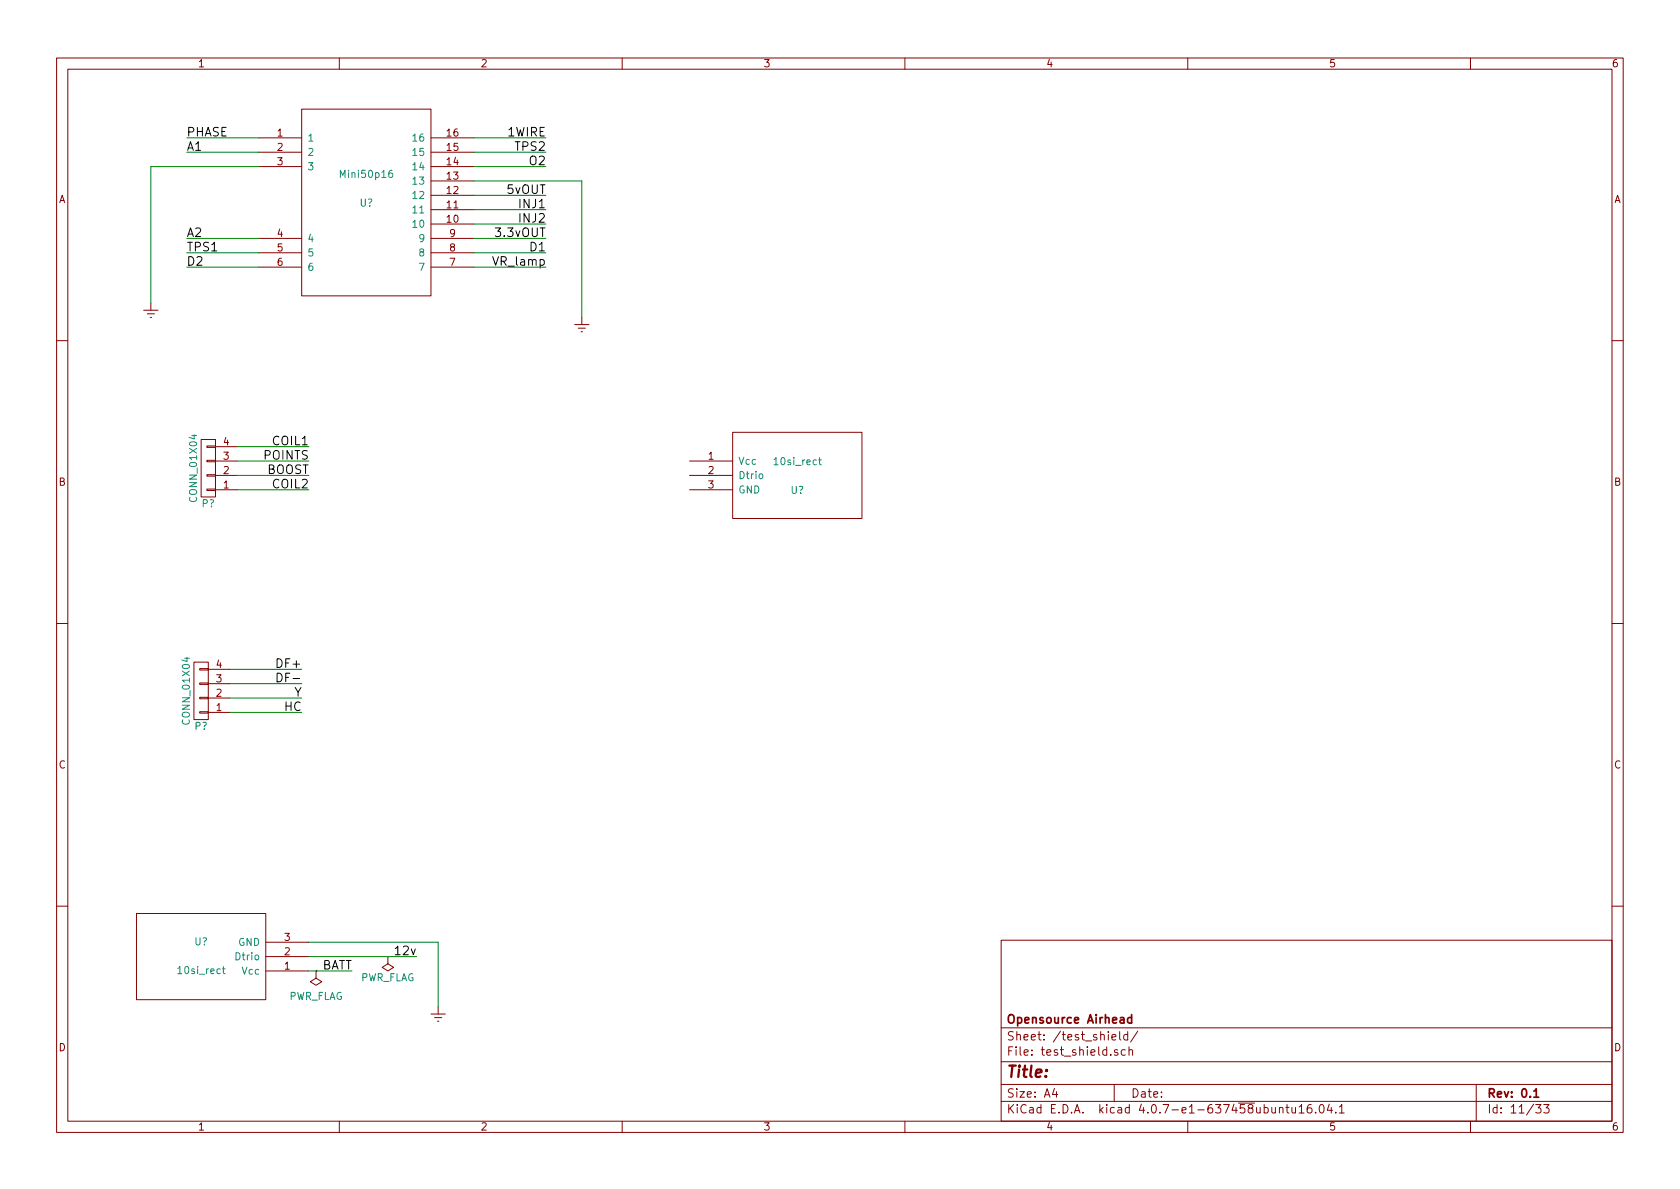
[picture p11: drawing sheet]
<svg xmlns="http://www.w3.org/2000/svg" width="297mm" height="210mm" viewBox="0 0 297 210" stroke-linecap="round" stroke-linejoin="round" font-family="sans-serif">
<g fill="none" stroke="#840000" stroke-width=".18">
<path d="M10 10.3h277v189.9h-277zM12 12.2h273v186.1h-273zM53.3 19.3h22.9v33h-22.9zM60 10.3v1.9M110 10.3v1.9M160 10.3v1.9M210 10.3v1.9M260 10.3v1.9M45.7 24.4h7.6M45.7 26.9h7.6M45.7 29.5h7.6M76.2 24.4h7.6"/>
<path d="M76.2 26.9h7.6M76.2 29.5h7.6M76.2 39.6h7.6M76.2 37.1h7.6M76.2 34.5h7.6M76.2 32h7.6M25.4 54.9h2.5M26 55.5h1.3M26.5 56.1h.3M26.7 53.6v1.3M45.7 42.2h7.6M45.7 44.7h7.6"/>
<path d="M45.7 47.2h7.6M76.2 42.2h7.6M76.2 44.7h7.6M76.2 47.2h7.6M101.6 57.4h2.5M102.2 58h1.3M102.7 58.7h.3M102.9 56.1v1.3M10 60.2h2M35.6 77.7h2.5v10.2h-2.5zM36.6 78.9h1.5v.2h-1.5zM38.1 79h3.8"/>
<path d="M129.5 76.4h22.9v15.3h-22.9zM285 60.2h2M36.6 81.4h1.5v.3h-1.5zM36.6 83.9h1.5v.3h-1.5zM36.6 86.5h1.5v.2h-1.5zM38.1 81.5h3.8M38.1 84.1h3.8M38.1 86.6h3.8M121.9 81.5h7.6M121.9 84.1h7.6M121.9 86.6h7.6M10 110.3h2"/>
<path d="M34.3 117.1h2.5v10.1h-2.5zM35.3 118.2h1.5v.3h-1.5zM36.8 118.4h3.8M285 110.3h2M35.3 120.8h1.5v.2h-1.5zM35.3 123.3h1.5v.3h-1.5zM35.3 125.9h1.5v.2h-1.5zM36.8 126h3.8M36.8 123.4h3.8M36.8 120.9h3.8M10 160.2h2M24.1 161.5h22.9v15.3h-22.9z"/>
<path d="M47 171.7h7.6M47 169.2h7.6M47 166.6h7.6M55.9 171.7h.1M55.9 171.7v1.3l-1 .6 1 .6 1-.6-1-.6M68.6 169.2h.1M68.6 169.2v1.2l1 .7-1 .6-1-.6 1-.7M76.2 179.3h2.5M76.8 180h1.3M77.5 178v1.3M177 166.3h108v32h-108zM285 160.2h2"/>
<path d="M60 198.3v1.9M77.3 180.6h.3M110 198.3v1.9M160 198.3v1.9M177 194.8h108M177 191.8h108M177 187.8h108M177 181.8h108M186.4 192.5l-.3 1h.9M186.8 193v1M196.6 183.4l.7-.1v-.3l-.5-.1-.2 .2 .1 .7h.6M197 191.8v3"/>
<path d="M197.6 185.7a.37 .37 0 0 0-.6 .1l.1 .2 .5 .2 .1 .1-.2 .3-.5-.1M198 182.4v1.3l.2 .2M199 185.7l-.5-.1-.3 .3 .1 .6 .2 .1 .5-.1M199.4 183l-.4-.1-.3 .3 .1 .6 .2 .1 .4-.1M199.4 182.4v1.5M199.6 185.7l.2-.1 .4 .1 .1 .9M199.6 185.1v1.5M201.2 182.3l-1.3 2M210 198.3v1.9M226.2 196l.2-.2 .4 .1v.9M226.2 195.8v1M227.4 195.8h.5"/>
<path d="M227.6 195.3v1.3l.3 .2M228.4 195.8l.1 .9 .4 .1 .2-.1M229.1 195.8v1M229.7 195.8l.4-.5v1.5M229.7 196.8h.9M231.8 195.3a.59 .59 0 0 0-.7 .7l.1 .7 .2 .1 .5-.1 .1-.5-.2-.2-.4-.1-.3 .3M232.6 196.7v.1M233.4 195.5l.2-.2a.81 .81 0 0 1 .6 .6 .81 .81 0 0 1-.3 .8l-.1 .1a.79 .79 0 0 1-.4-1.3zM235 195.2l-.3 1.1h.9M235.4 195.8v1M236.2 196.7v.1M236.8 195.8l.4-.5v1.5"/>
<path d="M236.8 196.8h.9M260 198.3v1.9M261 191.8v6.5M271.5 195.3h1l-.5 .6 .4 .1v.7l-.2 .1-.7-.1M272.9 195.3h1l-.5 .6 .4 .1v.7l-.2 .1-.7-.1"/>
</g>
<path d="M200.1 179.4v1.5M200.1 180l-.5-.1-.2 .3v.6l.2 .1 .5-.1M271.2 193l.4-.5v1.5M271.2 194h.9" fill="none" stroke="#840000" stroke-width=".3"/>
<path d="M69.3 30.1a.47 .47 0 0 0-.6 .6l.1 .6 .4 .1 .2-.1v-.5l-.1-.1-.3-.1-.3 .2M134.3 83.9l.1-.1 .4 .1 .1 .5-.2 .2-.3 .1-.1-.2zM144.7 81.3h.5M144.9 80.9v1.1l.3 .2M39.3 171.3h.5M39.5 170.9v1.1l.3 .2" fill="none" stroke="#008484" stroke-width=".18"/>
<path d="M49 119a.77 .77 0 0 1 .9 .8 .77 .77 0 0 1-.9 .8z" fill="none" stroke="#000" stroke-width=".18"/>
<g fill="none" stroke="#008400" stroke-width=".18">
<path d="M33 24.4h12.7M33 26.9h12.7M45.7 29.5h-19v24.1M83.8 39.6h12.7M83.8 37.1h12.7M83.8 34.5h12.7M83.8 24.4h12.7M83.8 26.9h12.7M83.8 29.5h12.7M83.8 32h19.1v24.1M33 47.2h12.7M33 44.7h12.7"/>
<path d="M33 42.2h12.7M83.8 47.2h12.7M83.8 44.7h12.7M83.8 42.2h12.7M41.9 79h12.7M41.9 81.5h12.7M41.9 84.1h12.7M41.9 86.6h12.7M40.6 118.4h12.7M40.6 120.9h12.7M40.6 123.4h12.7M40.6 126h12.7"/>
<path d="M54.6 169.2h19.1M54.6 171.7h7.6M54.6 166.6h22.9v11.4"/>
</g>
<text font-size="2.8" fill="#840000" x="178" y="190.5">Title:</text>
<g font-size="2.1">
<text x="33" y="24.1">PHASE</text>
<text x="33" y="26.7">A1</text>
<text x="89.8" y="24.1">1WIRE</text>
<text x="91.2" y="26.7">TPS2</text>
<text x="93.7" y="29.2">O2</text>
<text x="89.7" y="34.3">5vOUT</text>
<text x="33" y="41.9">A2</text>
<text x="87.9" y="41.9">3.3vOUT</text>
<text x="92" y="36.8">INJ1</text>
<text x="92" y="39.4">INJ2</text>
<text x="33" y="44.4">TPS1</text>
<text x="33" y="47">D2</text>
<text x="87.4" y="47">VR_lamp</text>
<text x="93.8" y="44.4">D1</text>
<text x="46.7" y="81.3">POINTS</text>
<text x="47.1" y="83.8">BOOST</text>
<text x="48.4" y="78.7">COIL1</text>
<text x="48.4" y="86.4">COIL2</text>
<text x="49.3" y="118.1">DF+</text>
<text x="49.8" y="120.6">DF-</text>
<text x="50.3" y="125.7">HC</text>
<text x="51.9" y="123.2">Y</text>
<text x="56.6" y="171.4">BATT</text>
<text x="70.1" y="168.9">12v</text>
</g>
<g font-size="2.1" fill="#840000">
<text x="178" y="184">Sheet: /test_shield/</text>
<text x="178" y="181">Opensource Airhead</text>
<text x="178" y="186.7">File: test_shield.sch</text>
<text x="178" y="196.9">KiCad E.D.A. kicad 4.0.7-e1-637458ubuntu16.04.1</text>
<text x="178" y="194.1">Size: A4</text>
<text x="200" y="194.1">Date:</text>
<text x="263" y="194.1">Rev: 0.1</text>
<text x="263" y="196.9">Id: 11/33</text>
</g>
<g font-size="1.8" fill="#840000">
<text x="35" y="11.9">1</text>
<text x="85" y="11.9">2</text>
<text x="135" y="11.9">3</text>
<text x="185" y="11.9">4</text>
<text x="235" y="11.9">5</text>
<text x="285" y="11.9">6</text>
<text x="49" y="24.1">1</text>
<text x="49" y="26.7">2</text>
<text x="49" y="29.2">3</text>
<text x="79" y="29.2">14</text>
<text x="79" y="26.7">15</text>
<text x="79" y="24.1">16</text>
<text x="10.4" y="35.9">A</text>
<text x="79" y="34.3">12</text>
<text x="79" y="31.7">13</text>
<text x="285.4" y="35.9">A</text>
<text x="49" y="41.9">4</text>
<text x="79" y="39.4">10</text>
<text x="79" y="36.8">11</text>
<text x="79.5" y="41.9">9</text>
<text x="49" y="44.4">5</text>
<text x="49" y="47">6</text>
<text x="79.5" y="47">7</text>
<text x="79.5" y="44.4">8</text>
<text x="39.5" y="83.8">2</text>
<text x="39.5" y="81.3">3</text>
<text x="39.5" y="78.7">4</text>
<text x="125.2" y="81.3">1</text>
<text x="125.2" y="83.8">2</text>
<text x="10.4" y="85.9">B</text>
<text x="39.5" y="86.4">1</text>
<text x="125.2" y="86.4">3</text>
<text x="285.4" y="85.9">B</text>
<text x="38.3" y="118.1">4</text>
<text x="38.3" y="125.7">1</text>
<text x="38.3" y="123.2">2</text>
<text x="38.3" y="120.6">3</text>
<text x="10.4" y="135.9">C</text>
<text x="285.4" y="135.9">C</text>
<text x="50.3" y="166.4">3</text>
<text x="50.3" y="171.4">1</text>
<text x="50.3" y="168.9">2</text>
<text x="10.4" y="185.9">D</text>
<text x="285.4" y="185.9">D</text>
<text x="35" y="199.9">1</text>
<text x="85" y="199.9">2</text>
<text x="135" y="199.9">3</text>
<text x="185" y="199.9">4</text>
<text x="235" y="199.9">5</text>
<text x="285" y="199.9">6</text>
</g>
<g font-size="1.8" fill="#008484">
<text x="54.4" y="25">1</text>
<text x="54.4" y="27.6">2</text>
<text x="73.2" y="27.6">15</text>
<text x="73.2" y="25">16</text>
<text x="54.4" y="30.1">3</text>
<text x="60.5" y="31.4">Mini50p16</text>
<text x="73.2" y="35.2">12</text>
<text x="73.2" y="32.6">13</text>
<text x="73.2" y="30.1">14</text>
<text x="63.6" y="36.5">U?</text>
<text x="73.2" y="40.3">10</text>
<text x="73.2" y="37.7">11</text>
<text x="54.4" y="42.8">4</text>
<text x="54.4" y="45.3">5</text>
<text x="54.4" y="47.9">6</text>
<text x="74.2" y="47.9">7</text>
<text x="74.2" y="45.3">8</text>
<text x="74.2" y="42.8">9</text>
<text x="130.6" y="82.2">Vcc</text>
<text x="137.1" y="82.2">10si_rect</text>
<text x="34.8" y="88.4" transform="rotate(-90 34.8 88.4)">CONN_01X04</text>
<text x="35.7" y="89.7">P?</text>
<text x="130.6" y="84.7">Dtrio</text>
<text x="130.6" y="87.2">GND</text>
<text x="139.8" y="87.3">U?</text>
<text x="33.6" y="127.8" transform="rotate(-90 33.6 127.8)">CONN_01X04</text>
<text x="34.4" y="129.1">P?</text>
<text x="34.4" y="167.2">U?</text>
<text x="42" y="167.3">GND</text>
<text x="31.7" y="172.2">10si_rect</text>
<text x="41.9" y="169.8">Dtrio</text>
<text x="42.8" y="172.3">Vcc</text>
<text x="63.6" y="173.5">PWR_FLAG</text>
<text x="50.9" y="176.8">PWR_FLAG</text>
</g>
</svg>
